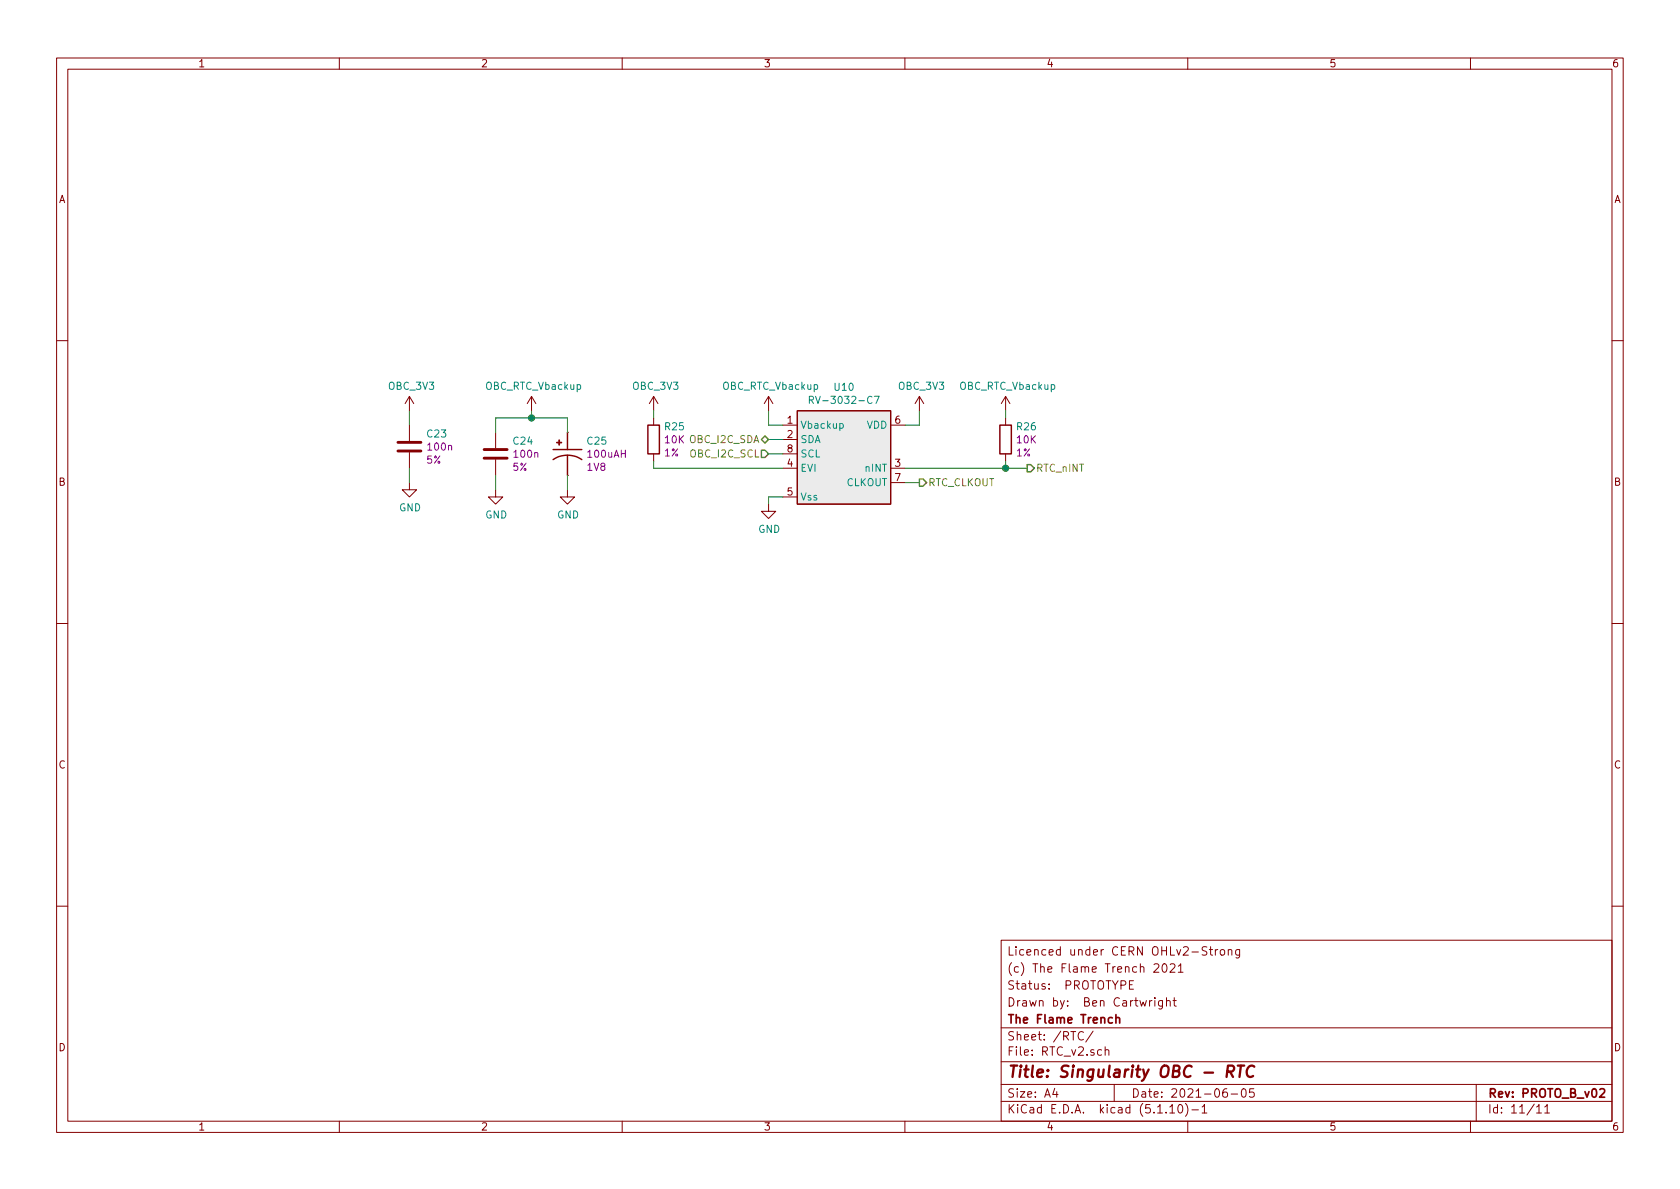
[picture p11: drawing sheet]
<svg xmlns="http://www.w3.org/2000/svg" width="297mm" height="210mm" viewBox="0 0 297 210" stroke-linecap="round" stroke-linejoin="round" font-family="sans-serif">
<g fill="none" stroke="#840000" stroke-width=".18">
<path d="M10 10.3h277v189.9h-277zM12 12.2h273v186.1h-273zM60 10.3v1.9M110 10.3v1.9M160 10.3v1.9M210 10.3v1.9M260 10.3v1.9M10 60.2h2M72.4 70.1l-.8 1.3M72.4 70.1v2.5M72.4 75.2v2.8M72.4 70.1l.8 1.3"/>
<path d="M87.6 76.4v2.8M94 70.1l-.8 1.3M94 70.1v2.5M94 70.1l.7 1.3M100.3 76.4h.1M115.6 70.1l-.8 1.3M115.6 70.1v2.5M115.6 73.9v1.3M115.6 70.1l.7 1.3M135.9 70.1l-.8 1.3M135.9 70.1v2.5M135.9 70.1l.8 1.3"/>
<path d="M138.4 75.2h2.6M138.4 77.7h2.6M157.5 75.2h2.5M162.6 70.1l-.8 1.3M162.6 70.1v2.5M162.6 70.1l.7 1.3M177.8 70.1l-.8 1.3M177.8 70.1v2.5M177.8 73.9v1.3M177.8 70.1l.8 1.3M285 60.2h2M72.4 85.3v1.3h1.3l-1.3 1.3-1.3-1.3h1.3"/>
<path d="M72.4 80v2.8M87.6 86.6v1.3h1.3l-1.3 1.2-1.2-1.2h1.2M87.6 81.3v2.8M100.3 86.6v1.3h1.3l-1.3 1.2-1.2-1.2h1.2M100.3 84.1h.1M115.6 80.3v1.2M135.9 89.1v1.3h1.3l-1.3 1.3-1.3-1.3h1.3M138.4 82.8h2.6M138.4 87.9h2.6M138.4 80.3h2.6M157.5 82.8h2.5M157.5 85.3h2.5"/>
<path d="M177.8 80.3v1.2M10 110.3h2M285 110.3h2M10 160.2h2M177 166.3h108v32h-108zM199.7 174.1h.5M200.4 173.4h-.7v1.5h.7M203.3 176.9v1M203.7 176.9l-.4 .3M204 170.6l.3-.2h.3l.3 .5-.9 1h.9M204.2 176.4v.2M204.2 176.9v1"/>
<path d="M205.5 176.9v1.2l-.2 .3h-.4M205.5 177l-.4-.1-.3 .3 .1 .6 .2 .1 .4-.1M205.6 170.6l.2-.2a.81 .81 0 0 1 .6 .6 .81 .81 0 0 1-.3 .9h-.1a.79 .79 0 0 1-.4-1.3zM206.2 177.1l.1-.1a.37 .37 0 0 1 .6 .1v.8M206.2 176.4v1.5M206.9 170.6l.2-.2h.4l.2 .5-.9 1h.9M207.4 176.9h.6M207.6 176.4v1.3l.4 .2M208.3 170.9l.5-.5v1.5M208.3 171.9h.9M213.4 167.5l-.6-.1-.2 .2v.4l.7 .3 .1 .3-.3 .3-.6-.1M213.8 167.9h.6"/>
<path d="M214 167.4v1.3l.4 .2M214.9 167.9v1M215.3 167.9l-.4 .3M215.8 168l.2-.1 .5 .1v.8l-.2 .1-.5-.1zM217.2 168l.2-.1 .4 .1v.9M217.2 167.9v1M219.2 167.9v1.2l-.3 .3-.4-.1M219.2 168l-.5-.1-.2 .3 .1 .6h.6M285 160.2h2M60 198.3v1.9M110 198.3v1.9M160 198.3v1.9"/>
<path d="M177 194.8h108M177 191.8h108M177 187.8h108M177 181.8h108M186.5 192.5l-.4 1h1M186.8 193v1M191.6 182.6a.7 .7 0 0 0-.9 .2 .7 .7 0 0 0 .1 .9 .55 .55 0 0 0 .8 .1M193.3 182.3l-1.3 2M194.8 185.7l-.5-.1-.2 .3 .1 .6h.6M195.4 185.7h.1a.37 .37 0 0 1 .6 .1v.8M195.4 185.1v1.5M197 191.8v3"/>
<path d="M206.8 195.8l.5-.5v1.5M206.8 196.8h.9M208.5 195.4l.1-.1a.8 .8 0 0 1 .5 .8 .8 .8 0 0 1-.5 .7 1 1 0 0 1-.1-1.4zM209.6 195.1a1.71 1.71 0 0 1 0 2.3M210 198.3v1.9M210.7 196.3h1.2M212.5 195.8l.5-.5v1.5M212.5 196.8h.9M216.9 192.5a.62 .62 0 0 0-.7 .7l.1 .7 .2 .1 .5-.1v-.5l-.1-.2-.4-.1-.3 .3M217.7 193.5h1.1M219.6 192.7l.4-.2a.94 .94 0 0 1 0 1.5 .82 .82 0 0 1-.4-1.3zM221.7 192.5h-.7l-.1 .7 .2-.1 .5 .1 .2 .2-.1 .5-.2 .1-.6-.1"/>
<path d="M260 198.3v1.9M261 191.8v6.5M271.7 195.8l.4-.5v1.5M271.7 196.8h.8M273.1 195.8l.5-.5v1.5M273.1 196.8h.9"/>
</g>
<path d="M197.3 179.4v1.5M196.7 180l-.5-.1-.2 .3 .1 .6h.6M197.3 180.1l.1-.1a.37 .37 0 0 1 .6 .1v.8M282.9 192.7l.2-.2h.3l.3 .2v.3v.2l-.9 .8h.9" fill="none" stroke="#840000" stroke-width=".3"/>
<path d="M217 189.5h.8a.56 .56 0 0 0 .4-.5 .56 .56 0 0 0-.3-.6h-.8l-.2 2M217.5 189.5l.5 .9M218.8 188.4h1.2M219.4 188.4l-.2 2M221.8 188.6a.87 .87 0 0 0-1 0 .87 .87 0 0 0-.4 1 .69 .69 0 0 0 .3 .8 .69 .69 0 0 0 .9-.1" fill="none" stroke="#840000" stroke-width=".41"/>
<path d="M97.8 79.5h5.1M100.3 76.4v3.1M114.6 75.2h2v5.1h-2zM176.8 75.2h2v5.1h-2zM97.8 81.3a4.5 4.5 0 0 1 5.1 0M100.3 80.5v3.6" fill="none" stroke="#840000" stroke-width=".25"/>
<g fill="#840000" stroke="#840000" stroke-width=".18">
<path d="M98.8 77.8h.1v.9h-.1z"/>
<path d="M98.4 78.2h.9v.1h-.9z"/>
</g>
<path d="M70.4 79.8h4M70.4 78.2h4M85.6 79.5h4.1M85.6 81h4.1" fill="none" stroke="#840000" stroke-width=".51"/>
<path d="M141 72.6h16.5v16.5h-16.5z" fill="#ebebeb" stroke="#ebebeb" stroke-width=".18"/>
<path d="M141 72.6h16.5v16.5h-16.5z" fill="none" stroke="#840000" stroke-width=".2"/>
<path d="M143.1 70.7h.6l.1-.2v-.3l-.2-.1h-.5v1.2M143.4 70.7l.4 .6M148.5 74.9h.4l.2 .2-.1 .6h-.5M154.6 70.1h.8l-.5 1.2" fill="none" stroke="#008484" stroke-width=".18"/>
<g fill="none" stroke="#008400" stroke-width=".18">
<path d="M72.4 72.6v2.6M87.6 76.4v-2.5h12.7v2.5M94 72.6v1.3M115.6 72.6v1.3M135.9 72.6v2.6h2.5M135.9 77.7h2.5M162.6 72.6v2.6h-2.6M177.8 72.6v1.3M72.4 82.8v2.5M87.6 84.1v2.5M100.3 84.1v2.5M115.6 81.5v1.3h22.8"/>
<path d="M135.9 80.3h2.5M138.4 87.9h-2.5v1.2M160 85.3h2.6M160 82.8h21.6M177.8 81.5v1.3"/>
</g>
<path d="M134.6 79.6h.7l.6 .7-.6 .6h-.7zM134.6 77.7l.7-.6 .6 .6-.6 .7zM162.6 84.7h.6l.6 .6-.6 .7h-.6zM181.6 82.2h.6l.7 .6-.7 .6h-.6z" fill="none" stroke="#848400" stroke-width=".25"/>
<g fill="#008400" stroke="#008400" stroke-width=".25">
<circle cx="177.8" cy="82.8" r=".51"/>
<circle cx="94" cy="73.9" r=".51"/>
</g>
<text font-size="2.8" fill="#840000" x="178" y="190.5">Title: Singularity OBC - RTC</text>
<g font-size="2.1" fill="#840000">
<text x="178" y="172">(c) The Flame Trench 2021</text>
<text x="178" y="169">Licenced under CERN OHLv2-Strong</text>
<text x="178" y="178">Drawn by: Ben Cartwright</text>
<text x="178" y="175">Status: PROTOTYPE</text>
<text x="178" y="184">Sheet: /RTC/</text>
<text x="178" y="181">The Flame Trench</text>
<text x="178" y="186.7">File: RTC_v2.sch</text>
<text x="178" y="196.9">KiCad E.D.A. kicad (5.1.10)-1</text>
<text x="178" y="194.1">Size: A4</text>
<text x="200" y="194.1">Date: 2021-06-05</text>
<text x="263" y="194.1">Rev: PROTO_B_v02</text>
<text x="263" y="196.9">Id: 11/11</text>
</g>
<g font-size="1.8" fill="#840000">
<text x="35" y="11.9">1</text>
<text x="85" y="11.9">2</text>
<text x="135" y="11.9">3</text>
<text x="185" y="11.9">4</text>
<text x="235" y="11.9">5</text>
<text x="285" y="11.9">6</text>
<text x="10.4" y="35.9">A</text>
<text x="285.4" y="35.9">A</text>
<text x="139.2" y="74.9">1</text>
<text x="139.2" y="77.5">2</text>
<text x="158.3" y="74.9">6</text>
<text x="139.2" y="82.5">4</text>
<text x="139.2" y="80">8</text>
<text x="158.3" y="82.5">3</text>
<text x="10.4" y="85.9">B</text>
<text x="139.2" y="87.6">5</text>
<text x="158.3" y="85.1">7</text>
<text x="285.4" y="85.9">B</text>
<text x="10.4" y="135.9">C</text>
<text x="285.4" y="135.9">C</text>
<text x="10.4" y="185.9">D</text>
<text x="285.4" y="185.9">D</text>
<text x="35" y="199.9">1</text>
<text x="85" y="199.9">2</text>
<text x="135" y="199.9">3</text>
<text x="185" y="199.9">4</text>
<text x="235" y="199.9">5</text>
<text x="285" y="199.9">6</text>
</g>
<g font-size="1.8" fill="#008484">
<text x="68.8" y="68.9">OBC_3V3</text>
<text x="85.9" y="68.9">OBC_RTC_Vbackup</text>
<text x="111.9" y="68.9">OBC_3V3</text>
<text x="127.8" y="68.9">OBC_RTC_Vbackup</text>
<text x="144.3" y="71.4">RV-3032-C7</text>
<text x="147.6" y="69.1">U10</text>
<text x="158.9" y="68.9">OBC_3V3</text>
<text x="169.7" y="68.9">OBC_RTC_Vbackup</text>
<text x="75.6" y="77.4">C23</text>
<text x="117.6" y="76.1">R25</text>
<text x="141.5" y="75.8">Vbackup</text>
<text x="153.2" y="75.8">VDD</text>
<text x="179.9" y="76.1">R26</text>
<text x="90.8" y="78.6">C24</text>
<text x="103.9" y="78.6">C25</text>
<text x="141.5" y="78.4">SDA</text>
<text x="141.5" y="83.4">EVI</text>
<text x="141.5" y="80.9">SCL</text>
<text x="153" y="83.4">nINT</text>
<text x="141.5" y="88.5">Vss</text>
<text x="149.6" y="86">CLKOUT</text>
<text x="70.6" y="90.4">GND</text>
<text x="85.8" y="91.7">GND</text>
<text x="98.5" y="91.7">GND</text>
<text x="134.1" y="94.2">GND</text>
</g>
<g font-size="1.8" fill="#840084">
<text x="75.4" y="82">5%</text>
<text x="75.8" y="79.7">100n</text>
<text x="90.7" y="83.3">5%</text>
<text x="91" y="80.9">100n</text>
<text x="103.9" y="83.3">1V8</text>
<text x="104" y="80.9">100uAH</text>
<text x="117.5" y="80.7">1%</text>
<text x="179.7" y="80.7">1%</text>
<text x="179.9" y="78.4">10K</text>
</g>
<g font-size="1.8" fill="#848400">
<text x="117.6" y="78.4">10K OBC_I2C_SDA</text>
<text x="122.2" y="80.9">OBC_I2C_SCL</text>
<text x="183.1" y="83.4">RTC_nINT</text>
<text x="164.1" y="86">RTC_CLKOUT</text>
</g>
</svg>
